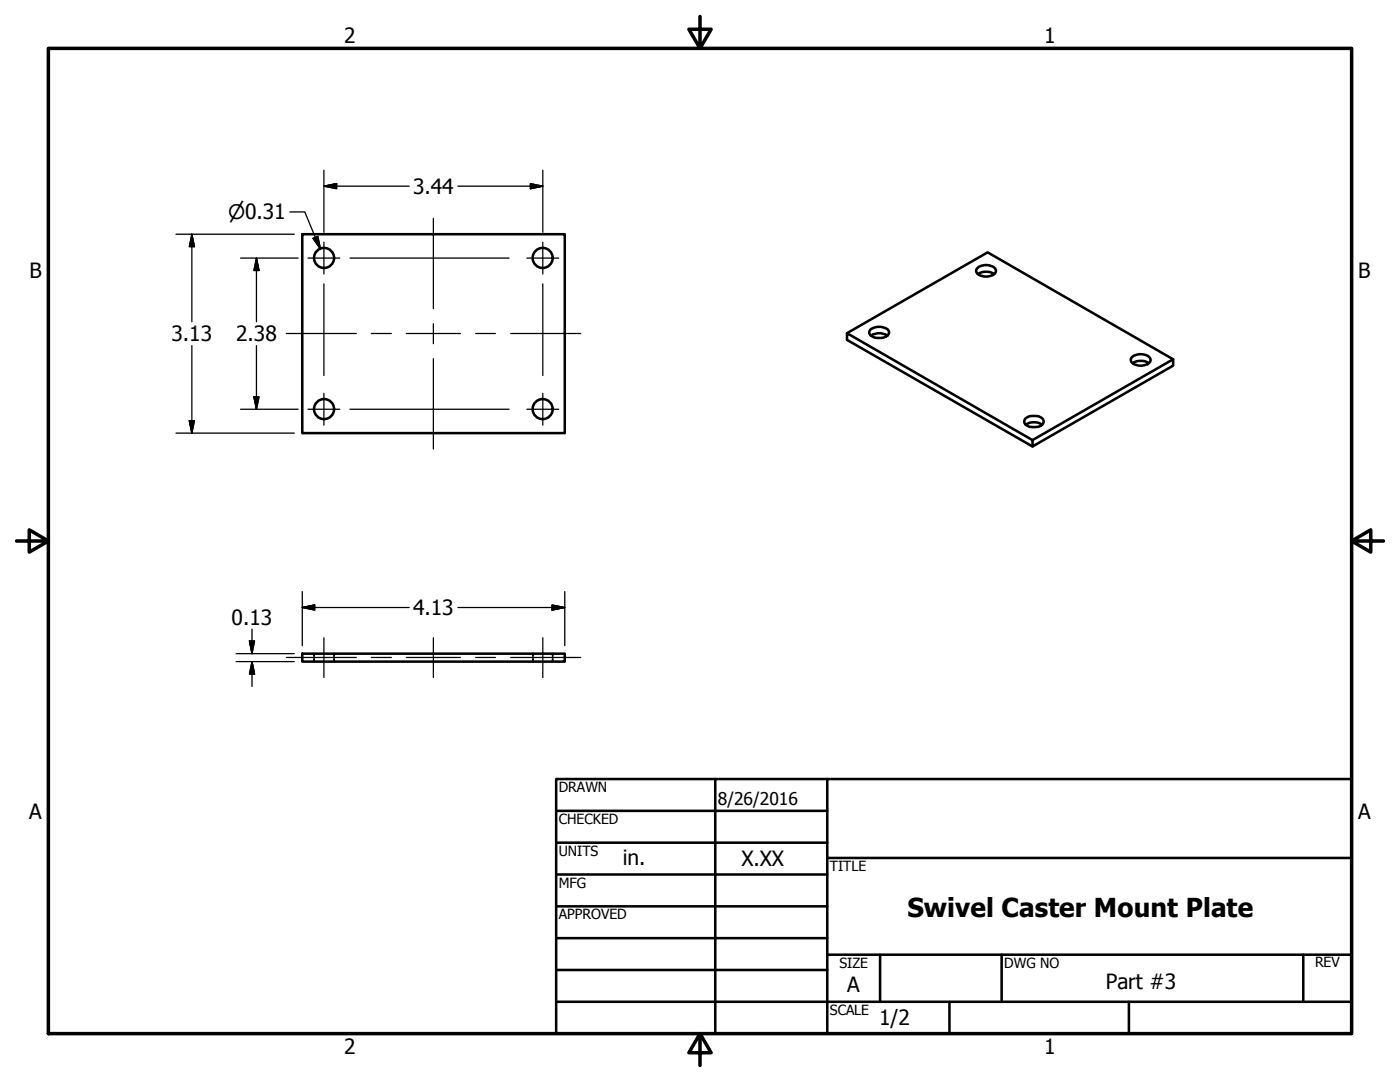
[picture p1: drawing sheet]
<svg xmlns="http://www.w3.org/2000/svg" width="279mm" height="216mm" viewBox="0 0 279 216" stroke-linecap="round" stroke-linejoin="round" font-family="sans-serif">
<!-- layer: Visible (ANSI) -->
<g fill="none" stroke="#000" stroke-width=".51">
<path d="M60.3 46.7h52.4v39.7h-52.4zM195 53.5a2.58 2.58 0 0 1 3.8 .3 1.14 1.14 0 0 1-1.1 1.3 2.45 2.45 0 0 1-2.9-.9v-.4zM195.1 54.7a3.2 3.2 0 0 1 3.3 0M169 66.5l28.1-16.1 37 21.3M173.7 65.8a2.98 2.98 0 0 1 3.5 0 .82 .82 0 0 1-.4 1.3 3 3 0 0 1-3.1-.2l-.2-.4zM173.9 67a2.77 2.77 0 0 1 3.2 0M225.9 71.3a2.58 2.58 0 0 1 3.7 .3 1.14 1.14 0 0 1-1.1 1.2 2.45 2.45 0 0 1-2.8-.8v-.4zM226.1 72.5a3.1 3.1 0 0 1 3.2 0M204.6 83.6a2.9 2.9 0 0 1 3.5 0 .85 .85 0 0 1-.3 1.3 3 3 0 0 1-3.2-.3l-.2-.3zM204.7 84.8a2.77 2.77 0 0 1 3.3 0M206.1 87.8l28-16.1v1.3l-28 16.1zM206.1 87.8l-37.1-21.3v1.3l37.1 21.3"/>
<path d="M60.3 130.4h52.4v1.6h-52.4z"/>
<circle cx="64.7" cy="51.5" r="2"/>
<circle cx="108.3" cy="51.5" r="2"/>
<circle cx="64.7" cy="81.6" r="2"/>
<circle cx="108.3" cy="81.6" r="2"/>
</g>
<!-- layer: Hidden (ANSI) -->
<path d="M62.7 130.4v.5M62.7 131.4v.6M66.7 130.4v.5M66.7 131.4v.6M106.4 130.4v.5M106.4 131.4v.6M110.3 130.4v.5M110.3 131.4v.6" fill="none" stroke="#000" stroke-width=".38"/>
<!-- layer: Border (ANSI) -->
<path d="M9.7 9.7h260v196.5h-260zM139.7 3.3v6.4l-2.2-3.9h4.4l-2.2 3.9M3.3 107.9h6.4l-3.9-2.2v4.5l3.9-2.3M269.7 107.9l3.9 2.3v-4.5l-3.9 2.2h6.4M139.7 206.2l2.2 3.9h-4.4l2.2-3.9v6.4" fill="none" stroke="#000" stroke-width=".7"/>
<!-- layer: Title (ANSI) -->
<g fill="none" stroke="#000" stroke-width=".51">
<path d="M111 155.4h158.7v50.8h-158.7zM142.7 155.4v50.8M165.1 155.4v50.8M111 161.8h54.1M111 168.1h54.1M111 174.5h54.1M165.1 171.2h104.6M111 180.8h54.1M111 187.2h54.1M111 193.5h54.1M111 199.9h158.7M165.1 190.5h104.6"/>
<path d="M175.6 190.5v9.4M189.5 199.9v6.3M199.9 190.5v9.4M225.3 199.9v6.3M260.1 190.5v9.4"/>
</g>
<!-- layer: Center Mark (ANSI) -->
<path d="M61.5 51.5h6.3M64.6 48.3v6.4M105.2 51.5h6.3M108.3 48.3v6.4M64.6 78.5v6.3M108.3 78.5v6.3M61.5 81.7h6.3M105.2 81.7h6.3" fill="none" stroke="#000" stroke-width=".25"/>
<!-- layer: Centerline (ANSI) -->
<g fill="none" stroke="#000" stroke-width=".25">
<path d="M86.5 43.6v18M57.1 66.5h14M74.1 66.5h4M81.1 66.5h10.8M86.5 64.6v4M86.5 71.6v18M94.9 66.5h4M101.9 66.5h14M57.1 131.2h14M64.6 127.3v7.9M74.1 131.2h4M81.1 131.2h10.8"/>
<path d="M86.5 127.3v7.9M94.9 131.2h4M101.9 131.2h14M108.3 127.3v7.9"/>
</g>
<!-- layer: Dimension (ANSI) -->
<g fill="none" stroke="#000" stroke-width=".25">
<path d="M64.6 37.1l2.6-.5v1.1zM64.6 37.1h17.1M64.6 34v12.4M91.4 37.1h16.9M105.9 36.6l2.4 .5-2.4 .6zM108.3 34v12.4M35.1 46.7h23.6M38.3 46.7l.5 2.5h-1zM38.3 46.7v17.5M48 51.5h11.5M51.2 51.5l.5 2.5h-1zM51.2 51.5v12.7"/>
<path d="M57.8 42.3h3l3.1 7.4M62.5 47.6l.9-.4 .5 2.5zM64.6 56.6v9.9M69.8 51.5h16.6M86.6 51.5h15M108.3 56.6v9.9M38.3 69v17.4M50.7 79.2h1l-.5 2.5zM51.2 69v12.7M64.6 66.7v8.2M108.3 66.7v8.2M35.1 86.4h23.6"/>
<path d="M37.8 83.9h1l-.5 2.5zM48 81.7h11.5M69.8 81.7h16.6M86.6 81.7h15M60.3 118v10.8M112.7 118v10.8M47.1 132h11.6M47.1 130.4h11.6M49.8 127.9h1l-.5 2.5zM50.3 132l.5 2.5h-1zM50.3 125.5v4.9M50.3 132v5"/>
<path d="M60.3 121.2l2.5-.5v1zM60.3 121.2h21.4M91.4 121.2h21.3M110.2 120.7l2.5 .5-2.5 .5z"/>
</g>
<g fill="#000" stroke="#000" stroke-width=".25">
<path d="M64.6 37.1l2.6-.5zM64.6 37.1l2.6-.5v1.1zM105.9 37.7l2.4-.6zM105.9 36.6l2.4 .5-2.4 .6zM38.3 46.7l.5 2.5zM38.3 46.7l.5 2.5h-1zM51.2 51.5l.5 2.5zM51.2 51.5l.5 2.5h-1zM62.5 47.6l1.4 2.1zM62.5 47.6l.9-.4 .5 2.5zM50.7 79.2l.5 2.5zM50.7 79.2h1l-.5 2.5z"/>
<path d="M37.8 83.9l.5 2.5zM37.8 83.9h1l-.5 2.5zM49.8 127.9l.5 2.5zM49.8 127.9h1l-.5 2.5zM50.3 132l.5 2.5zM50.3 132l.5 2.5h-1zM60.3 121.2l2.5-.5zM60.3 121.2l2.5-.5v1zM110.2 121.7l2.5-.5zM110.2 120.7l2.5 .5-2.5 .5z"/>
</g>
<text font-size="5.2" x="181.1" y="182.9">Swivel Caster Mount Plate</text>
<g font-size="4.2">
<text x="68.7" y="8.6">2</text>
<text x="208.4" y="8.6">1</text>
<text x="82.4" y="38.7">3.44</text>
<text x="5.9" y="55.5">B</text>
<text x="271.1" y="55.5">B</text>
<text x="34.2" y="68.1">3.13</text>
<text x="47.1" y="68.1">2.38</text>
<text x="46.2" y="124.7">0.13</text>
<text x="82.4" y="122.7">4.13</text>
<text x="5.8" y="163.4">A</text>
<text x="271" y="163.4">A</text>
<text x="124.3" y="172.7">in.</text>
<text x="148" y="172.7">X.XX</text>
<text x="169.1" y="198">A</text>
<text x="220.7" y="197.4">Part #3</text>
<text x="175.5" y="204.5">1/2</text>
<text x="68.7" y="210.3">2</text>
<text x="208.4" y="210.3">1</text>
</g>
<text font-size="4" x="45.5" y="43.8">⌀0.31</text>
<text font-size="3.5" x="143.3" y="160.7">8/26/2016</text>
<g font-size="2.8">
<text x="111.5" y="158">DRAWN</text>
<text x="111.5" y="164.4">CHECKED</text>
<text x="111.5" y="170.8">UNITS</text>
<text x="165.6" y="173.7">TITLE</text>
<text x="111.5" y="177.1">MFG</text>
<text x="111.5" y="183.5">APPROVED</text>
<text x="167.5" y="193.1">SIZE</text>
<text x="200.4" y="193.1">DWG NO</text>
<text x="262.4" y="193">REV</text>
<text x="165.6" y="202.5">SCALE</text>
</g>
</svg>
